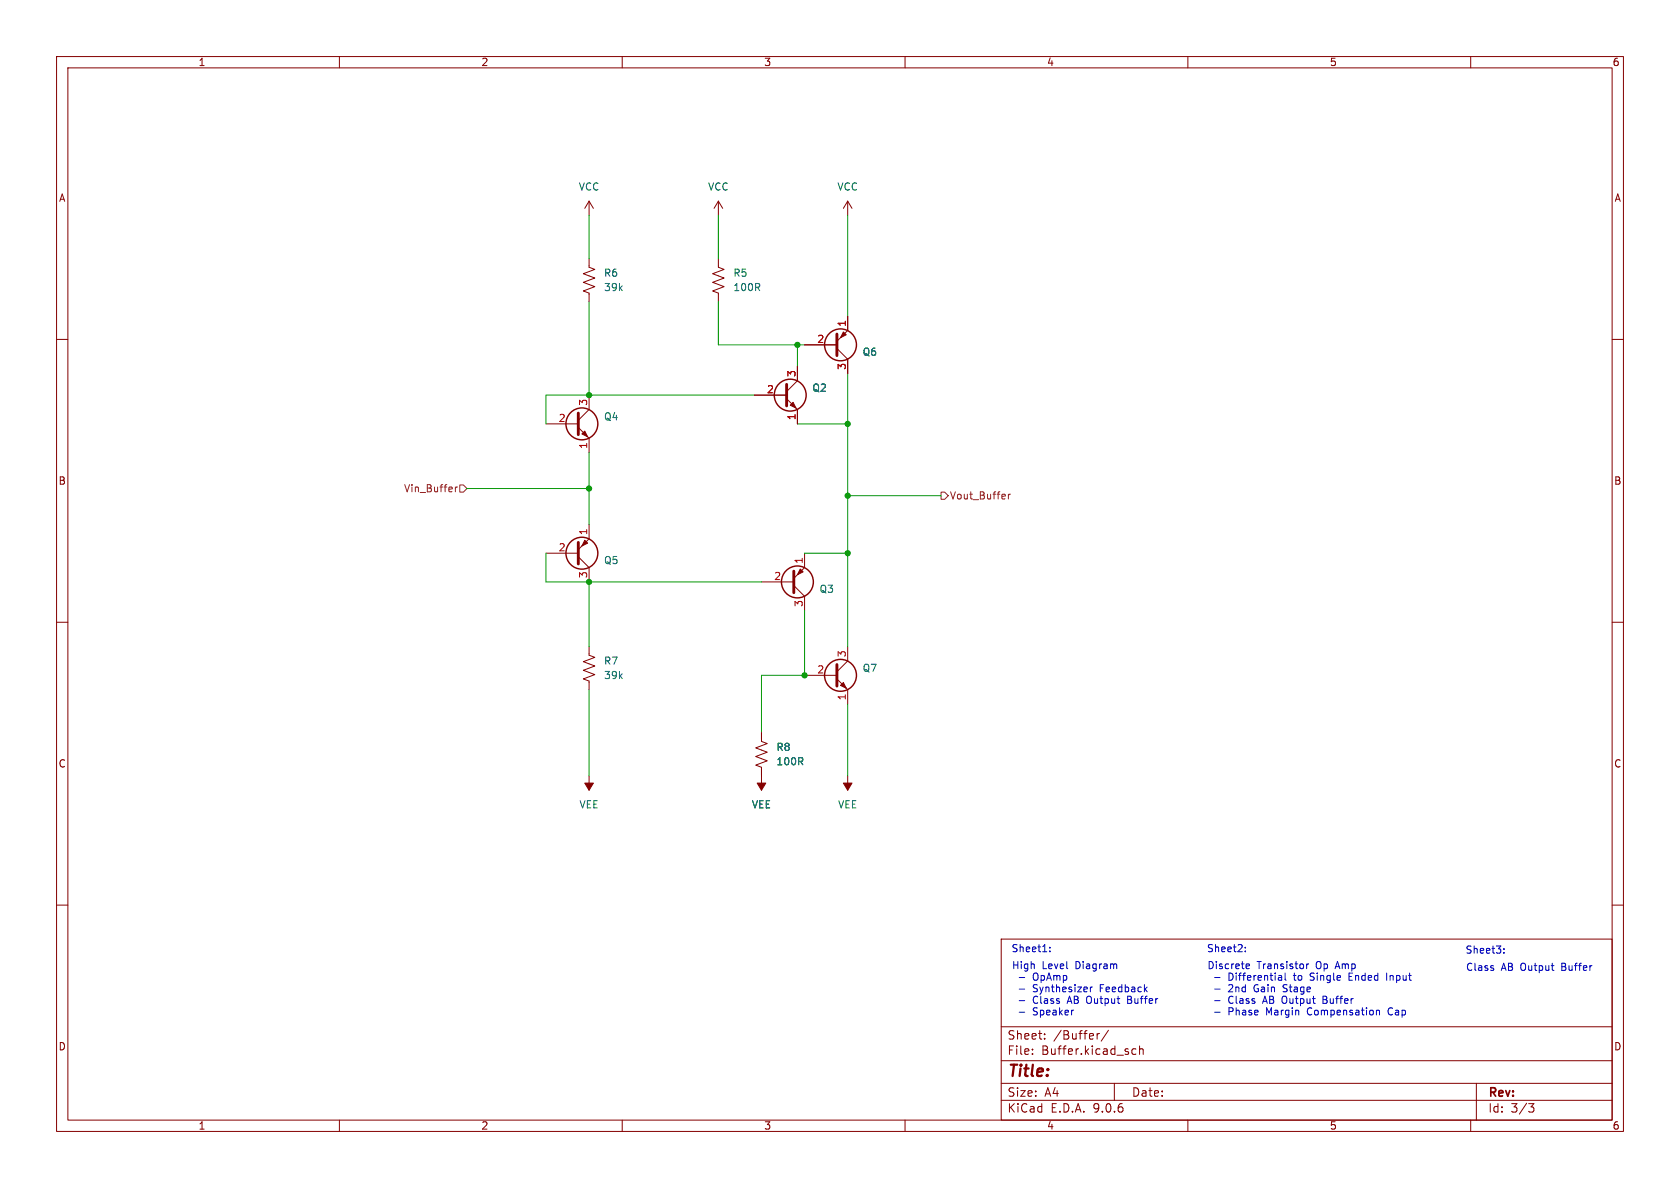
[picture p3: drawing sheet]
<svg xmlns="http://www.w3.org/2000/svg" width="297mm" height="210mm" viewBox="0 0 297 210" stroke-linecap="round" stroke-linejoin="round" font-family="sans-serif">
<g fill="none" stroke="#840000" stroke-width=".18">
<path d="M10 10h277v190h-277zM12 12h273v186h-273zM60 10v2M110 10v2M160 10v2M210 10v2M260 10v2M104.1 35.6v2.5M104.1 35.6l-.7 1.2M104.1 35.6l.8 1.2M127 35.6v2.5M127 35.6l-.8 1.2"/>
<path d="M127 35.6l.8 1.2M149.9 35.6l-.8 1.2M149.9 35.6l.7 1.2M149.9 35.6v2.5M104.1 45.7v1.5l1.1 .4-2.1 .8 2.1 .7-2.1 .8 2.1 .8-2.1 .7 1 .4v1.5M127 45.7v1.5l1 .4-2 .8 2 .7-2 .8 2 .8-2 .7 1 .4v1.5M149.9 55.9v2.5l-1.9 1.9M10 60h2M96.5 74.9h5.7M102.2 75.6l1.9 1.9v2.5M104.1 69.9v2.5l-1.9 1.9M133.3 69.9h5.8"/>
<path d="M139.1 70.5l1.9 1.9v2.5M141 64.8v2.5l-1.9 1.9M142.2 61h5.8M148 61.6l1.9 1.9v2.5M285 60h2M96.5 97.8h5.7M102.2 98.4l1.9 1.9v2.6M104.1 92.7v2.6l-1.9 1.9M142.2 97.8v2.5l-1.9 1.9M10 110h2M104.1 114.3v1.5l1.1 .4-2.1 .8 2.1 .7-2.1 .8 2.1 .8-2.1 .7 1 .4v1.5M134.6 102.9h5.7"/>
<path d="M140.3 103.5l1.9 1.9v2.6M142.2 119.4h5.8M149.9 114.3v2.5l-1.9 1.9M285 110h2M104.1 137.2v2.5M134.6 129.5v1.6l1 .3-2 .8 2 .8-2 .7 2 .8-2 .8 1 .3v4.1M148 120l1.9 1.9v2.6M149.9 137.2v2.5M10 160h2M177 166h108v32h-108zM285 160h2M60 198v2"/>
<path d="M110 198v2M160 198v2M177 194.5h108M177 191.5h108M177 187.5h108M177 181.5h108M182.5 186.3v.1M182.5 185.5v.1M184.7 183.6v.1M184.7 182.8v.1M194 182.7v1M194.4 182.7l-.3 .1-.1 .2"/>
<path d="M196 182.1l-1.3 2M197 191.5v3M200.1 186.1l.3 .3 .4-.1M200.8 185.5l-.4-.1-.3 .3M201.5 185.5l.2-.1 .3 .1 .1 .9M201.5 184.9v1.5M210 198v2M260 198v2M261 191.5v6.5M270.2 195.1h1l-.5 .6 .4 .1 .1 .5-.3 .3h-.4"/>
</g>
<path d="M148 59.1v3.8M102.2 73v3.8M139.1 67.9v3.9M102.2 95.9v3.8M140.3 101v3.8M148 117.5v3.8" fill="none" stroke="#840000" stroke-width=".51"/>
<g fill="none" stroke="#840000" stroke-width=".25">
<circle cx="102.9" cy="74.9" r="2.82"/>
<circle cx="139.7" cy="69.8" r="2.82"/>
<circle cx="148.6" cy="61" r="2.82"/>
<circle cx="102.9" cy="97.8" r="2.82"/>
<circle cx="141" cy="102.9" r="2.82"/>
<circle cx="148.6" cy="119.4" r="2.82"/>
</g>
<g fill="#840000" stroke="#840000" stroke-width=".18">
<path d="M102.9 76.7l.5-.5 .5 1z"/>
<path d="M139.7 71.6l.5-.5 .5 1z"/>
<path d="M149.1 58.7l.5 .5-1 .5z"/>
<path d="M103.4 138.4h1.5l-.8 1.3z"/>
<path d="M141.5 100.6l.5 .5-1 .5z"/>
<path d="M148.6 121.2l.5-.5 .5 1z"/>
<path d="M103.4 95.5l.5 .5-1 .5z"/>
<path d="M133.9 138.4h1.5l-.8 1.3z"/>
<path d="M149.1 138.4h1.5l-.7 1.3z"/>
</g>
<path d="M80.5 86.1v.8M80.9 86.1l-.4 .2M81.3 85.7h.6l.6 .7-.6 .6h-.6zM166.4 87h.6l.6 .6-.6 .7h-.6zM178.3 87.4v.8M178.6 87.4l-.3 .2" fill="none" stroke="#725600" stroke-width=".18"/>
<g fill="none" stroke="#009600" stroke-width=".18">
<path d="M104.1 38.1v7.6M127 38.1v7.6M149.9 38.1v17.8M104.1 53.3v16.6M127 53.3v7.7h15.2M133.3 69.9h-36.8v5M141 61v3.8M141 74.9h8.9M149.9 66v48.3M82.5 86.4h21.6M96.5 97.8v5.1h38.1M104.1 80v12.7"/>
<path d="M142.2 97.8h7.7M149.9 87.6h16.5M104.1 102.9v11.4M142.2 108v11.4h-7.6v10.1M104.1 121.9v15.3M149.9 124.5v12.7"/>
</g>
<g fill="none" stroke="#0000c2" stroke-width=".18">
<path d="M180.2 172.8h1M180.2 174.8h1M180.2 176.9h1M180.2 178.9h1M185.6 168.1v.1M185.6 167.5v.1M192.8 174.5v.8M193.1 174.5l-.3 .2M197.4 170.5v.7M199.4 176.1v1.3h.4M199.4 176.7h.4M214.7 172.8h1"/>
<path d="M214.7 174.8h1M214.7 176.9h1M214.7 178.9h1M220.2 168.1v.1M220.2 167.5v.1M220.4 171.2h.4M220.4 170.5l.3-.1 .2 .3-.6 .1M226.2 172.4h.2l.2 .2v.7M226.6 172.7l-.4 .1M226.6 173.2l-.4 .1M227.2 172v1.1l.2 .2M231 170.4v.8"/>
<path d="M231.4 170.4l-.4 .2M233.9 176.7h.4M234.3 176.1h-.4v1.3h.5M238.5 172v1.3h.6M238.5 172.6h.4M243.4 178.6h.4l.1 .8M245.1 172v1.3M245.6 178.2l-.2 .5 .2 .7M264 171.2v.3M265.9 168.4v.1M265.9 167.7v.1"/>
</g>
<g fill="#009600" stroke="#009600" stroke-width=".18">
<circle cx="149.9" cy="97.8" r=".46"/>
<circle cx="149.9" cy="87.6" r=".46"/>
<circle cx="149.9" cy="74.9" r=".46"/>
<circle cx="141" cy="61" r=".46"/>
<circle cx="104.1" cy="69.9" r=".46"/>
<circle cx="142.2" cy="119.4" r=".46"/>
<circle cx="104.1" cy="102.9" r=".46"/>
<circle cx="104.1" cy="86.4" r=".46"/>
</g>
<text font-size="2.8" fill="#840000" x="178" y="190.9">Title:</text>
<g font-size="2.1" fill="#840000">
<text x="178" y="184">Sheet:</text>
<text x="186.2" y="184">/Buffer/</text>
<text x="178" y="186.7">File:</text>
<text x="184.1" y="186.7">Buffer.kicad_sch</text>
<text x="178" y="196.9">KiCad</text>
<text x="178" y="194.1">Size:</text>
<text x="184.7" y="194.1">A4</text>
<text x="185.7" y="196.9">E.D.A.</text>
<text x="193.3" y="196.9">9.0.6</text>
<text x="200" y="194.1">Date:</text>
<text x="263" y="194.3">Rev:</text>
<text x="263" y="196.9">Id:</text>
<text x="267.1" y="196.9">3/3</text>
</g>
<g font-size="1.8" fill="#840000">
<text x="35" y="11.9">1</text>
<text x="85" y="11.9">2</text>
<text x="135" y="11.9">3</text>
<text x="185" y="11.9">4</text>
<text x="235" y="11.9">5</text>
<text x="285" y="11.9">6</text>
<text x="10.3" y="35.9">A</text>
<text x="285.3" y="35.9">A</text>
<text x="10.3" y="85.9">B</text>
<text x="285.3" y="85.9">B</text>
<text x="10.3" y="135.9">C</text>
<text x="285.3" y="135.9">C</text>
<text x="10.3" y="185.9">D</text>
<text x="285.3" y="185.9">D</text>
<text x="35" y="199.9">1</text>
<text x="85" y="199.9">2</text>
<text x="135" y="199.9">3</text>
<text x="185" y="199.9">4</text>
<text x="235" y="199.9">5</text>
<text x="285" y="199.9">6</text>
</g>
<g font-size="1.8" fill="#006464">
<text x="102.2" y="33.9">VCC</text>
<text x="125.1" y="33.9">VCC</text>
<text x="147.9" y="33.9">VCC</text>
<text x="106.7" y="49.1">R6</text>
<text x="106.7" y="51.7">39k</text>
<text x="129.5" y="49.1">R5</text>
<text x="129.5" y="51.7">100R</text>
<text x="152.4" y="63.1">Q6</text>
<text x="143.5" y="69.4">Q2</text>
<text x="106.7" y="74.5">Q4</text>
<text x="106.7" y="99.9">Q5</text>
<text x="144.8" y="105">Q3</text>
<text x="106.7" y="117.7">R7</text>
<text x="152.4" y="119">Q7</text>
<text x="106.7" y="120.2">39k</text>
<text x="137.2" y="132.9">R8</text>
<text x="137.2" y="135.5">100R</text>
<text x="102.3" y="143.1">VEE</text>
<text x="132.8" y="143.1">VEE</text>
<text x="148.1" y="143.1">VEE</text>
</g>
<g font-size="1.8" fill="#a90000">
<text x="149.6" y="57.9" transform="rotate(-90 149.6 57.9)">1</text>
<text x="144.4" y="60.7">2</text>
<text x="149.6" y="65.5" transform="rotate(-90 149.6 65.5)">3</text>
<text x="103.9" y="71.8" transform="rotate(-90 103.9 71.8)">3</text>
<text x="135.5" y="69.6">2</text>
<text x="140.7" y="66.7" transform="rotate(-90 140.7 66.7)">3</text>
<text x="98.7" y="74.7">2</text>
<text x="140.7" y="74.4" transform="rotate(-90 140.7 74.4)">1</text>
<text x="103.9" y="79.4" transform="rotate(-90 103.9 79.4)">1</text>
<text x="103.9" y="94.7" transform="rotate(-90 103.9 94.7)">1</text>
<text x="98.7" y="97.5">2</text>
<text x="142" y="99.8" transform="rotate(-90 142 99.8)">1</text>
<text x="103.9" y="102.3" transform="rotate(-90 103.9 102.3)">3</text>
<text x="136.8" y="102.6">2</text>
<text x="142" y="107.4" transform="rotate(-90 142 107.4)">3</text>
<text x="144.4" y="119.1">2</text>
<text x="149.6" y="116.3" transform="rotate(-90 149.6 116.3)">3</text>
<text x="149.6" y="123.9" transform="rotate(-90 149.6 123.9)">1</text>
</g>
<g font-size="1.8" fill="#725600">
<text x="71.3" y="87.2">Vin_Buffer</text>
<text x="167.8" y="88.5">Vout_Buffer</text>
</g>
<g font-size="1.8" fill="#0000c2">
<text x="178.7" y="168.4">Sheet1:</text>
<text x="178.8" y="171.4">High</text>
<text x="182.7" y="173.4">OpAmp</text>
<text x="184.2" y="171.4">Level</text>
<text x="190.2" y="171.4">Diagram</text>
<text x="213.3" y="168.4">Sheet2:</text>
<text x="213.4" y="171.4">Discrete</text>
<text x="217.3" y="173.4">Differential</text>
<text x="222.2" y="171.4">Transistor</text>
<text x="229" y="173.4">to</text>
<text x="232.1" y="173.4">Single</text>
<text x="232.8" y="171.4">Op</text>
<text x="236.4" y="171.4">Amp</text>
<text x="239.1" y="173.4">Ended</text>
<text x="246" y="173.4">Input</text>
<text x="259" y="168.7">Sheet3:</text>
<text x="259.1" y="171.7">Class</text>
<text x="265.4" y="171.7">AB Output</text>
<text x="276.3" y="171.7">Buffer</text>
<text x="182.7" y="175.5">Synthesizer</text>
<text x="182.7" y="177.5">Class</text>
<text x="182.7" y="179.6">Speaker</text>
<text x="189" y="177.5">AB Output</text>
<text x="194.7" y="175.5">Feedback</text>
<text x="200" y="177.5">Buffer</text>
<text x="217.3" y="175.5">2nd</text>
<text x="217.3" y="177.5">Class</text>
<text x="217.3" y="179.6">Phase</text>
<text x="222" y="175.5">Gain</text>
<text x="223.6" y="177.5">AB Output</text>
<text x="224.1" y="179.6">Margin</text>
<text x="227.3" y="175.5">Stage</text>
<text x="231.6" y="179.6">Compensation</text>
<text x="234.5" y="177.5">Buffer</text>
<text x="246.1" y="179.6">Cap</text>
</g>
</svg>
